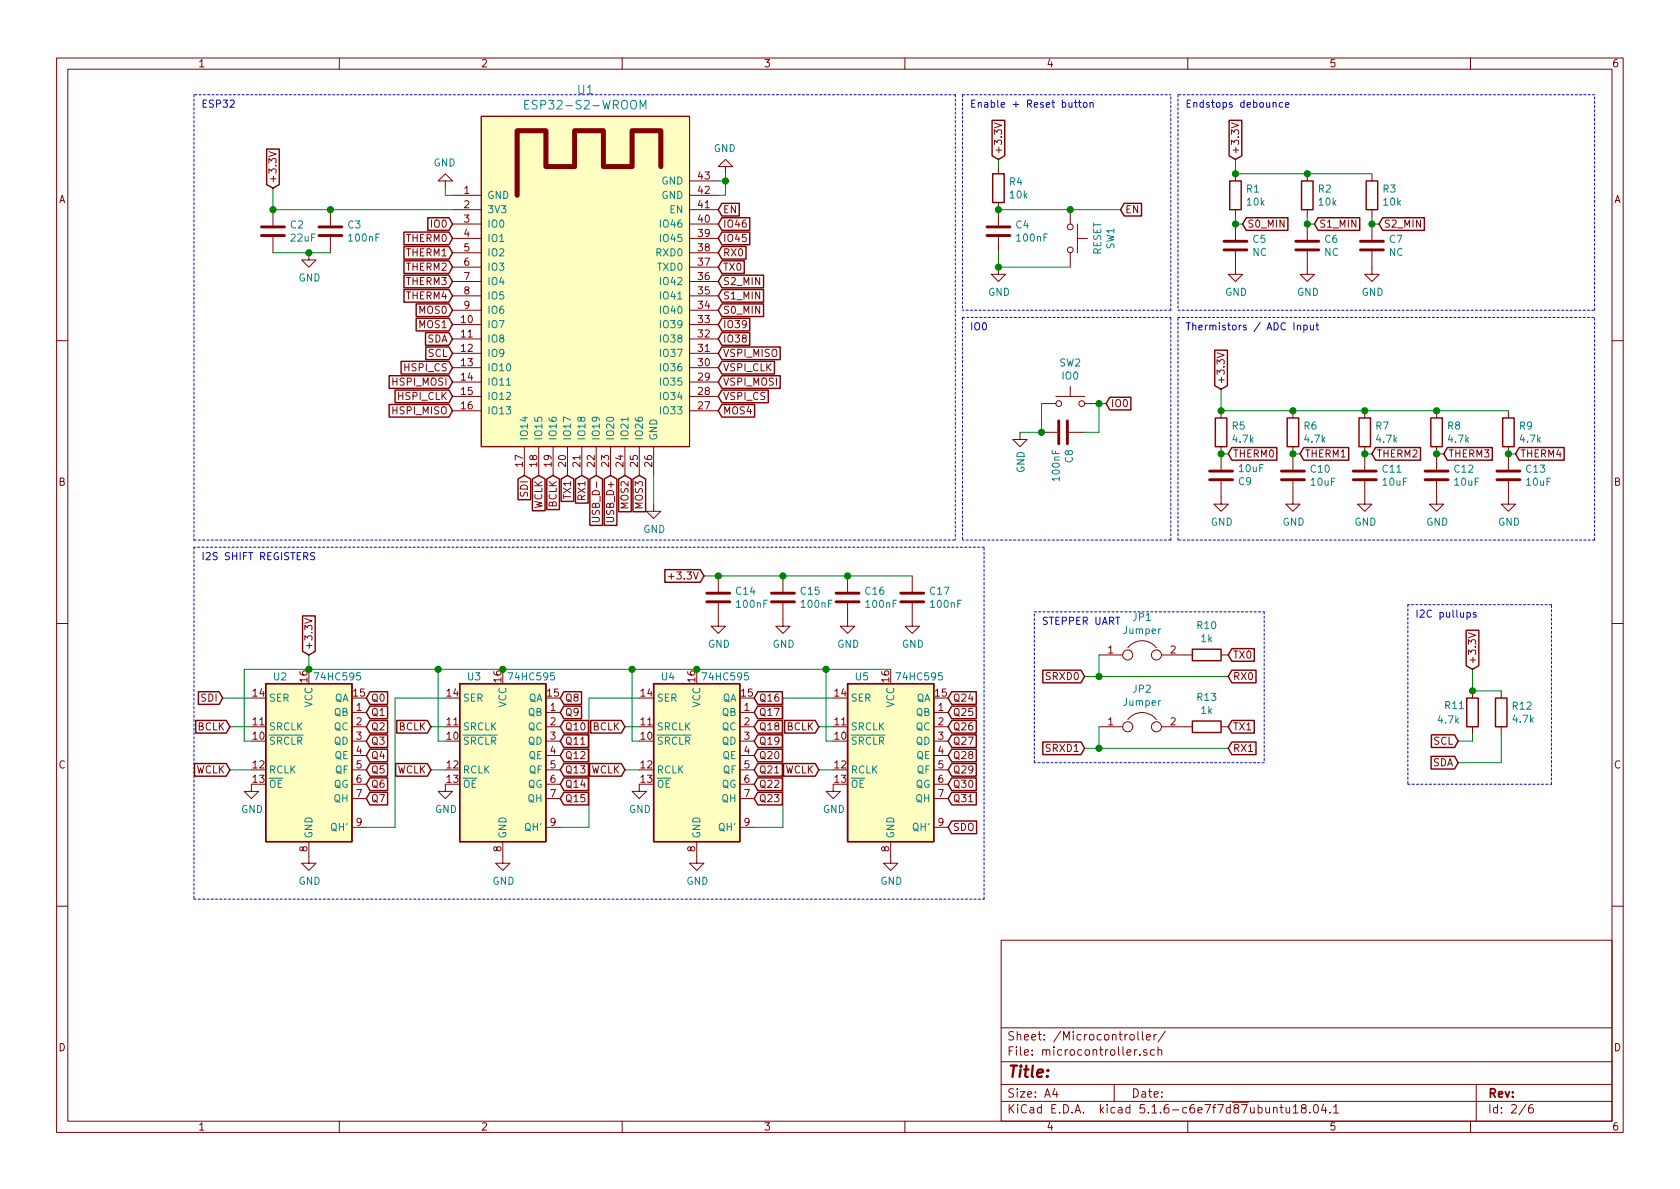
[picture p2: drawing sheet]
EESchema Schematic File Version 4
EELAYER 30 0
EELAYER END
$Descr A4 11693 8268
encoding utf-8
Sheet 2 6
Title ""
Date ""
Rev ""
Comp ""
Comment1 ""
Comment2 ""
Comment3 ""
Comment4 ""
$EndDescr
Wire Notes Line
	1350 3750 6650 3750
Wire Notes Line
	6650 650  1350 650 
Text Notes 1400 750  0    50   ~ 0
ESP32
Connection ~ 5450 4000
Wire Wire Line
	5450 4000 5000 4000
Connection ~ 5900 4000
Wire Wire Line
	5900 4000 5450 4000
Wire Wire Line
	6350 4000 5900 4000
Connection ~ 4850 4650
Wire Wire Line
	6200 4650 5750 4650
Connection ~ 3500 4650
Wire Wire Line
	4850 4650 4400 4650
Wire Wire Line
	2150 4650 3050 4650
$Comp
L power:GND #PWR?
U 1 1
P 6350 4300
AR Path="/5D7987DC" Ref="#PWR?"  Part="1" 
AR Path="/5D5CA848/5D7987DC" Ref="#PWR019"  Part="1" 
F 0 "#PWR019" H 6350 4050 50  0001 C CNN
F 1 "GND" H 6355 4127 50  0000 C CNN
F 2 "" H 6350 4300 50  0001 C CNN
F 3 "" H 6350 4300 50  0001 C CNN
	1    6350 4300
	1    0    0    -1  
$EndComp
$Comp
L Device:C C?
U 1 1
P 6350 4150
AR Path="/5D7987E2" Ref="C?"  Part="1" 
AR Path="/5D5CA848/5D7987E2" Ref="C17"  Part="1" 
F 0 "C17" H 6465 4196 50  0000 L CNN
F 1 "100nF" H 6465 4105 50  0000 L CNN
F 2 "Capacitor_SMD:C_0603_1608Metric" H 6388 4000 50  0001 C CNN
F 3 "~" H 6350 4150 50  0001 C CNN
	1    6350 4150
	1    0    0    -1  
$EndComp
$Comp
L power:GND #PWR?
U 1 1
P 5900 4300
AR Path="/5D7987E8" Ref="#PWR?"  Part="1" 
AR Path="/5D5CA848/5D7987E8" Ref="#PWR018"  Part="1" 
F 0 "#PWR018" H 5900 4050 50  0001 C CNN
F 1 "GND" H 5905 4127 50  0000 C CNN
F 2 "" H 5900 4300 50  0001 C CNN
F 3 "" H 5900 4300 50  0001 C CNN
	1    5900 4300
	1    0    0    -1  
$EndComp
$Comp
L Device:C C?
U 1 1
P 5900 4150
AR Path="/5D7987EE" Ref="C?"  Part="1" 
AR Path="/5D5CA848/5D7987EE" Ref="C16"  Part="1" 
F 0 "C16" H 6015 4196 50  0000 L CNN
F 1 "100nF" H 6015 4105 50  0000 L CNN
F 2 "Capacitor_SMD:C_0603_1608Metric" H 5938 4000 50  0001 C CNN
F 3 "~" H 5900 4150 50  0001 C CNN
	1    5900 4150
	1    0    0    -1  
$EndComp
$Comp
L power:GND #PWR?
U 1 1
P 5000 4300
AR Path="/5D7987F4" Ref="#PWR?"  Part="1" 
AR Path="/5D5CA848/5D7987F4" Ref="#PWR016"  Part="1" 
F 0 "#PWR016" H 5000 4050 50  0001 C CNN
F 1 "GND" H 5005 4127 50  0000 C CNN
F 2 "" H 5000 4300 50  0001 C CNN
F 3 "" H 5000 4300 50  0001 C CNN
	1    5000 4300
	1    0    0    -1  
$EndComp
$Comp
L Device:C C?
U 1 1
P 5000 4150
AR Path="/5D7987FA" Ref="C?"  Part="1" 
AR Path="/5D5CA848/5D7987FA" Ref="C14"  Part="1" 
F 0 "C14" H 5115 4196 50  0000 L CNN
F 1 "100nF" H 5115 4105 50  0000 L CNN
F 2 "Capacitor_SMD:C_0603_1608Metric" H 5038 4000 50  0001 C CNN
F 3 "~" H 5000 4150 50  0001 C CNN
	1    5000 4150
	1    0    0    -1  
$EndComp
Wire Wire Line
	4100 5750 3900 5750
Wire Wire Line
	4100 4850 4100 5750
Wire Wire Line
	5450 5750 5250 5750
Wire Wire Line
	5450 4850 5450 5750
$Comp
L power:GND #PWR?
U 1 1
P 5800 5450
AR Path="/5D798822" Ref="#PWR?"  Part="1" 
AR Path="/5D5CA848/5D798822" Ref="#PWR023"  Part="1" 
F 0 "#PWR023" H 5800 5200 50  0001 C CNN
F 1 "GND" H 5805 5277 50  0000 C CNN
F 2 "" H 5800 5450 50  0001 C CNN
F 3 "" H 5800 5450 50  0001 C CNN
	1    5800 5450
	1    0    0    -1  
$EndComp
$Comp
L power:GND #PWR?
U 1 1
P 6200 5950
AR Path="/5D798828" Ref="#PWR?"  Part="1" 
AR Path="/5D5CA848/5D798828" Ref="#PWR027"  Part="1" 
F 0 "#PWR027" H 6200 5700 50  0001 C CNN
F 1 "GND" H 6205 5777 50  0000 C CNN
F 2 "" H 6200 5950 50  0001 C CNN
F 3 "" H 6200 5950 50  0001 C CNN
	1    6200 5950
	1    0    0    -1  
$EndComp
$Comp
L 74xx:74HC595 U?
U 1 1
P 6200 5250
AR Path="/5D79882E" Ref="U?"  Part="1" 
AR Path="/5D5CA848/5D79882E" Ref="U5"  Part="1" 
F 0 "U5" H 6000 5800 50  0000 C CNN
F 1 "74HC595" H 6400 5800 50  0000 C CNN
F 2 "Package_SO:TSSOP-16_4.4x5mm_P0.65mm" H 6200 5250 50  0001 C CNN
F 3 "http://www.ti.com/lit/ds/symlink/sn74hc595.pdf" H 6200 5250 50  0001 C CNN
	1    6200 5250
	1    0    0    -1  
$EndComp
$Comp
L power:GND #PWR?
U 1 1
P 4450 5450
AR Path="/5D79884E" Ref="#PWR?"  Part="1" 
AR Path="/5D5CA848/5D79884E" Ref="#PWR022"  Part="1" 
F 0 "#PWR022" H 4450 5200 50  0001 C CNN
F 1 "GND" H 4455 5277 50  0000 C CNN
F 2 "" H 4450 5450 50  0001 C CNN
F 3 "" H 4450 5450 50  0001 C CNN
	1    4450 5450
	1    0    0    -1  
$EndComp
$Comp
L power:GND #PWR?
U 1 1
P 4850 5950
AR Path="/5D798854" Ref="#PWR?"  Part="1" 
AR Path="/5D5CA848/5D798854" Ref="#PWR026"  Part="1" 
F 0 "#PWR026" H 4850 5700 50  0001 C CNN
F 1 "GND" H 4855 5777 50  0000 C CNN
F 2 "" H 4850 5950 50  0001 C CNN
F 3 "" H 4850 5950 50  0001 C CNN
	1    4850 5950
	1    0    0    -1  
$EndComp
$Comp
L 74xx:74HC595 U?
U 1 1
P 4850 5250
AR Path="/5D79885A" Ref="U?"  Part="1" 
AR Path="/5D5CA848/5D79885A" Ref="U4"  Part="1" 
F 0 "U4" H 4650 5800 50  0000 C CNN
F 1 "74HC595" H 5050 5800 50  0000 C CNN
F 2 "Package_SO:TSSOP-16_4.4x5mm_P0.65mm" H 4850 5250 50  0001 C CNN
F 3 "http://www.ti.com/lit/ds/symlink/sn74hc595.pdf" H 4850 5250 50  0001 C CNN
	1    4850 5250
	1    0    0    -1  
$EndComp
Wire Wire Line
	2750 5750 2550 5750
Wire Wire Line
	2750 4850 2750 5750
$Comp
L power:GND #PWR?
U 1 1
P 3100 5450
AR Path="/5D79887D" Ref="#PWR?"  Part="1" 
AR Path="/5D5CA848/5D79887D" Ref="#PWR021"  Part="1" 
F 0 "#PWR021" H 3100 5200 50  0001 C CNN
F 1 "GND" H 3105 5277 50  0000 C CNN
F 2 "" H 3100 5450 50  0001 C CNN
F 3 "" H 3100 5450 50  0001 C CNN
	1    3100 5450
	1    0    0    -1  
$EndComp
$Comp
L power:GND #PWR?
U 1 1
P 3500 5950
AR Path="/5D798883" Ref="#PWR?"  Part="1" 
AR Path="/5D5CA848/5D798883" Ref="#PWR025"  Part="1" 
F 0 "#PWR025" H 3500 5700 50  0001 C CNN
F 1 "GND" H 3505 5777 50  0000 C CNN
F 2 "" H 3500 5950 50  0001 C CNN
F 3 "" H 3500 5950 50  0001 C CNN
	1    3500 5950
	1    0    0    -1  
$EndComp
$Comp
L 74xx:74HC595 U?
U 1 1
P 3500 5250
AR Path="/5D798889" Ref="U?"  Part="1" 
AR Path="/5D5CA848/5D798889" Ref="U3"  Part="1" 
F 0 "U3" H 3300 5800 50  0000 C CNN
F 1 "74HC595" H 3700 5800 50  0000 C CNN
F 2 "Package_SO:TSSOP-16_4.4x5mm_P0.65mm" H 3500 5250 50  0001 C CNN
F 3 "http://www.ti.com/lit/ds/symlink/sn74hc595.pdf" H 3500 5250 50  0001 C CNN
	1    3500 5250
	1    0    0    -1  
$EndComp
$Comp
L power:GND #PWR?
U 1 1
P 1750 5450
AR Path="/5D7988A9" Ref="#PWR?"  Part="1" 
AR Path="/5D5CA848/5D7988A9" Ref="#PWR020"  Part="1" 
F 0 "#PWR020" H 1750 5200 50  0001 C CNN
F 1 "GND" H 1755 5277 50  0000 C CNN
F 2 "" H 1750 5450 50  0001 C CNN
F 3 "" H 1750 5450 50  0001 C CNN
	1    1750 5450
	1    0    0    -1  
$EndComp
$Comp
L power:GND #PWR?
U 1 1
P 5450 4300
AR Path="/5D7988AF" Ref="#PWR?"  Part="1" 
AR Path="/5D5CA848/5D7988AF" Ref="#PWR017"  Part="1" 
F 0 "#PWR017" H 5450 4050 50  0001 C CNN
F 1 "GND" H 5455 4127 50  0000 C CNN
F 2 "" H 5450 4300 50  0001 C CNN
F 3 "" H 5450 4300 50  0001 C CNN
	1    5450 4300
	1    0    0    -1  
$EndComp
$Comp
L power:GND #PWR?
U 1 1
P 2150 5950
AR Path="/5D7988BB" Ref="#PWR?"  Part="1" 
AR Path="/5D5CA848/5D7988BB" Ref="#PWR024"  Part="1" 
F 0 "#PWR024" H 2150 5700 50  0001 C CNN
F 1 "GND" H 2155 5777 50  0000 C CNN
F 2 "" H 2150 5950 50  0001 C CNN
F 3 "" H 2150 5950 50  0001 C CNN
	1    2150 5950
	1    0    0    -1  
$EndComp
$Comp
L Device:C C?
U 1 1
P 5450 4150
AR Path="/5D7988C1" Ref="C?"  Part="1" 
AR Path="/5D5CA848/5D7988C1" Ref="C15"  Part="1" 
F 0 "C15" H 5565 4196 50  0000 L CNN
F 1 "100nF" H 5565 4105 50  0000 L CNN
F 2 "Capacitor_SMD:C_0603_1608Metric" H 5488 4000 50  0001 C CNN
F 3 "~" H 5450 4150 50  0001 C CNN
	1    5450 4150
	1    0    0    -1  
$EndComp
$Comp
L 74xx:74HC595 U?
U 1 1
P 2150 5250
AR Path="/5D7988C7" Ref="U?"  Part="1" 
AR Path="/5D5CA848/5D7988C7" Ref="U2"  Part="1" 
F 0 "U2" H 1950 5800 50  0000 C CNN
F 1 "74HC595" H 2350 5800 50  0000 C CNN
F 2 "Package_SO:TSSOP-16_4.4x5mm_P0.65mm" H 2150 5250 50  0001 C CNN
F 3 "http://www.ti.com/lit/ds/symlink/sn74hc595.pdf" H 2150 5250 50  0001 C CNN
	1    2150 5250
	1    0    0    -1  
$EndComp
Wire Notes Line
	1350 6250 6850 6250
Wire Notes Line
	1350 3800 1350 6250
Text Notes 1400 3900 0    50   ~ 0
I2S SHIFT REGISTERS
Wire Wire Line
	2750 4850 3100 4850
Wire Wire Line
	4100 4850 4450 4850
Wire Wire Line
	5450 4850 5800 4850
Text GLabel 4900 4000 0    50   Input ~ 0
+3.3V
Text GLabel 2150 4550 1    50   Input ~ 0
+3.3V
Wire Wire Line
	2150 4550 2150 4650
Connection ~ 2150 4650
Text GLabel 6600 5750 2    50   Input ~ 0
SDO
Wire Wire Line
	1750 5150 1700 5150
Wire Wire Line
	1700 5150 1700 4650
Wire Wire Line
	1700 4650 2150 4650
Wire Wire Line
	3100 5150 3050 5150
Wire Wire Line
	3050 5150 3050 4650
Connection ~ 3050 4650
Wire Wire Line
	3050 4650 3500 4650
Wire Wire Line
	4450 5150 4400 5150
Wire Wire Line
	4400 5150 4400 4650
Connection ~ 4400 4650
Wire Wire Line
	4400 4650 3500 4650
Wire Wire Line
	5800 5150 5750 5150
Wire Wire Line
	5750 5150 5750 4650
Connection ~ 5750 4650
Wire Wire Line
	5750 4650 4850 4650
Wire Wire Line
	4900 4000 5000 4000
Connection ~ 5000 4000
Wire Notes Line
	1350 650  1350 3750
Text GLabel 1550 4850 0    50   Input ~ 0
SDI
Text GLabel 1600 5050 0    50   Input ~ 0
BCLK
Text GLabel 1600 5350 0    50   Input ~ 0
WCLK
Text GLabel 3000 5050 0    50   Input ~ 0
BCLK
Wire Wire Line
	3000 5050 3100 5050
Wire Wire Line
	3000 5350 3100 5350
Text GLabel 3000 5350 0    50   Input ~ 0
WCLK
Text GLabel 4350 5050 0    50   Input ~ 0
BCLK
Wire Wire Line
	4350 5050 4450 5050
Text GLabel 4350 5350 0    50   Input ~ 0
WCLK
Wire Wire Line
	4350 5350 4450 5350
Text GLabel 5700 5050 0    50   Input ~ 0
BCLK
Wire Wire Line
	5700 5050 5800 5050
Text GLabel 5700 5350 0    50   Input ~ 0
WCLK
Wire Wire Line
	5700 5350 5800 5350
Text GLabel 2550 4850 2    50   Input ~ 0
Q0
Text GLabel 2550 4950 2    50   Input ~ 0
Q1
Text GLabel 2550 5050 2    50   Input ~ 0
Q2
Text GLabel 2550 5150 2    50   Input ~ 0
Q3
Text GLabel 2550 5250 2    50   Input ~ 0
Q4
Text GLabel 2550 5350 2    50   Input ~ 0
Q5
Text GLabel 2550 5450 2    50   Input ~ 0
Q6
Text GLabel 2550 5550 2    50   Input ~ 0
Q7
Text GLabel 3900 4850 2    50   Input ~ 0
Q8
Text GLabel 3900 4950 2    50   Input ~ 0
Q9
Text GLabel 3900 5050 2    50   Input ~ 0
Q10
Text GLabel 3900 5150 2    50   Input ~ 0
Q11
Text GLabel 3900 5250 2    50   Input ~ 0
Q12
Text GLabel 3900 5350 2    50   Input ~ 0
Q13
Text GLabel 3900 5450 2    50   Input ~ 0
Q14
Text GLabel 3900 5550 2    50   Input ~ 0
Q15
Text GLabel 5250 4850 2    50   Input ~ 0
Q16
Text GLabel 5250 4950 2    50   Input ~ 0
Q17
Text GLabel 5250 5050 2    50   Input ~ 0
Q18
Text GLabel 5250 5150 2    50   Input ~ 0
Q19
Text GLabel 5250 5250 2    50   Input ~ 0
Q20
Text GLabel 5250 5350 2    50   Input ~ 0
Q21
Text GLabel 5250 5450 2    50   Input ~ 0
Q22
Text GLabel 5250 5550 2    50   Input ~ 0
Q23
Text GLabel 6600 4850 2    50   Input ~ 0
Q24
Text GLabel 6600 4950 2    50   Input ~ 0
Q25
Text GLabel 6600 5050 2    50   Input ~ 0
Q26
Text GLabel 6600 5150 2    50   Input ~ 0
Q27
Text GLabel 6600 5250 2    50   Input ~ 0
Q28
Text GLabel 6600 5350 2    50   Input ~ 0
Q29
Text GLabel 6600 5450 2    50   Input ~ 0
Q30
Text GLabel 6600 5550 2    50   Input ~ 0
Q31
Wire Wire Line
	1550 4850 1750 4850
Wire Notes Line
	10800 4200 9800 4200
Wire Notes Line
	10800 5450 10800 4200
Wire Notes Line
	9800 5450 10800 5450
Wire Notes Line
	9800 4200 9800 5450
Connection ~ 10250 4800
Wire Wire Line
	10250 4650 10250 4800
Wire Wire Line
	10450 5100 10450 5300
Wire Wire Line
	10150 5300 10450 5300
Text GLabel 10250 4650 1    50   Input ~ 0
+3.3V
Text GLabel 10150 5300 0    50   Input ~ 0
SDA
Wire Wire Line
	10150 5150 10250 5150
Text GLabel 10150 5150 0    50   Input ~ 0
SCL
Text GLabel 7800 1450 2    50   Input ~ 0
EN
Connection ~ 8500 3150
Wire Wire Line
	8550 3150 8500 3150
Connection ~ 9500 3150
Wire Wire Line
	9550 3150 9500 3150
Connection ~ 9000 3150
Wire Wire Line
	9050 3150 9000 3150
Text GLabel 9550 3150 2    50   Input ~ 0
THERM2
Text GLabel 9050 3150 2    50   Input ~ 0
THERM1
Text GLabel 8550 3150 2    50   Input ~ 0
THERM0
Wire Notes Line
	11100 650  8200 650 
Wire Notes Line
	11100 2150 11100 650 
Wire Notes Line
	8200 2150 11100 2150
Wire Notes Line
	8200 650  8200 2150
Text Notes 8250 750  0    50   ~ 0
Endstops debounce
$Comp
L Device:R R?
U 1 1
P 9550 1350
AR Path="/5D62D8A2" Ref="R?"  Part="1" 
AR Path="/5D5CA848/5D62D8A2" Ref="R3"  Part="1" 
F 0 "R3" H 9620 1396 50  0000 L CNN
F 1 "10k" H 9620 1305 50  0000 L CNN
F 2 "Resistor_SMD:R_0603_1608Metric" V 9480 1350 50  0001 C CNN
F 3 "~" H 9550 1350 50  0001 C CNN
	1    9550 1350
	1    0    0    -1  
$EndComp
Wire Wire Line
	9550 1200 9100 1200
Wire Wire Line
	9550 1500 9550 1550
Wire Notes Line
	6700 650  6700 2150
Wire Notes Line
	8150 2150 6700 2150
Wire Notes Line
	6700 650  8150 650 
Wire Notes Line
	11100 3750 8200 3750
Wire Notes Line
	8200 2200 11100 2200
Connection ~ 9550 1550
Wire Wire Line
	9600 1550 9550 1550
Text GLabel 9600 1550 2    50   Input ~ 0
S2_MIN
Text GLabel 9150 1550 2    50   Input ~ 0
S1_MIN
Connection ~ 8600 1550
Wire Wire Line
	8650 1550 8600 1550
Text GLabel 8650 1550 2    50   Input ~ 0
S0_MIN
Wire Notes Line
	11100 3750 11100 2200
Wire Notes Line
	8200 3750 8200 2200
Connection ~ 9000 2850
Wire Wire Line
	9000 2850 9500 2850
Connection ~ 8500 2850
Wire Wire Line
	9000 2850 8500 2850
Wire Wire Line
	8500 2700 8500 2850
Text GLabel 8500 2700 1    50   Input ~ 0
+3.3V
Connection ~ 9100 1200
Connection ~ 8600 1200
Wire Wire Line
	9100 1200 8600 1200
Wire Wire Line
	8600 1100 8600 1200
Text GLabel 8600 1100 1    50   Input ~ 0
+3.3V
Wire Wire Line
	6950 1150 6950 1100
Text GLabel 6950 1100 1    50   Input ~ 0
+3.3V
Wire Notes Line
	6850 3800 1350 3800
Wire Notes Line
	6850 6250 6850 3800
Text Notes 6750 750  0    50   ~ 0
Enable + Reset button
Wire Notes Line
	8150 2150 8150 650 
$Comp
L Switch:SW_Push SW?
U 1 1
P 7450 1650
AR Path="/5D62D8D4" Ref="SW?"  Part="1" 
AR Path="/5D5CA848/5D62D8D4" Ref="SW1"  Part="1" 
F 0 "SW1" H 7450 1935 50  0000 C CNN
F 1 "RESET" H 7450 1844 50  0000 C CNN
F 2 "Button_Switch_SMD:SW_Push_1P1T_NO_6x6mm_H9.5mm" H 7450 1850 50  0001 C CNN
F 3 "~" H 7450 1850 50  0001 C CNN
	1    7450 1650
	0    1    1    0   
$EndComp
$Comp
L esp32controller-rescue:GND-power #PWR?
U 1 1
P 9550 1850
AR Path="/5D62D8B8" Ref="#PWR?"  Part="1" 
AR Path="/5D5CA848/5D62D8B8" Ref="#PWR08"  Part="1" 
F 0 "#PWR08" H 9550 1600 50  0001 C CNN
F 1 "GND" H 9555 1677 50  0000 C CNN
F 2 "" H 9550 1850 50  0001 C CNN
F 3 "" H 9550 1850 50  0001 C CNN
	1    9550 1850
	1    0    0    -1  
$EndComp
$Comp
L Device:C C?
U 1 1
P 9550 1700
AR Path="/5D62D8B1" Ref="C?"  Part="1" 
AR Path="/5D5CA848/5D62D8B1" Ref="C7"  Part="1" 
F 0 "C7" H 9665 1746 50  0000 L CNN
F 1 "NC" H 9665 1655 50  0000 L CNN
F 2 "Capacitor_SMD:C_0603_1608Metric" H 9588 1550 50  0001 C CNN
F 3 "~" H 9550 1700 50  0001 C CNN
	1    9550 1700
	1    0    0    -1  
$EndComp
$Comp
L esp32controller-rescue:GND-power #PWR?
U 1 1
P 9100 1850
AR Path="/5D62D89C" Ref="#PWR?"  Part="1" 
AR Path="/5D5CA848/5D62D89C" Ref="#PWR07"  Part="1" 
F 0 "#PWR07" H 9100 1600 50  0001 C CNN
F 1 "GND" H 9105 1677 50  0000 C CNN
F 2 "" H 9100 1850 50  0001 C CNN
F 3 "" H 9100 1850 50  0001 C CNN
	1    9100 1850
	1    0    0    -1  
$EndComp
$Comp
L Device:C C?
U 1 1
P 9100 1700
AR Path="/5D62D895" Ref="C?"  Part="1" 
AR Path="/5D5CA848/5D62D895" Ref="C6"  Part="1" 
F 0 "C6" H 9215 1746 50  0000 L CNN
F 1 "NC" H 9215 1655 50  0000 L CNN
F 2 "Capacitor_SMD:C_0603_1608Metric" H 9138 1550 50  0001 C CNN
F 3 "~" H 9100 1700 50  0001 C CNN
	1    9100 1700
	1    0    0    -1  
$EndComp
$Comp
L Device:R R?
U 1 1
P 9100 1350
AR Path="/5D62D886" Ref="R?"  Part="1" 
AR Path="/5D5CA848/5D62D886" Ref="R2"  Part="1" 
F 0 "R2" H 9170 1396 50  0000 L CNN
F 1 "10k" H 9170 1305 50  0000 L CNN
F 2 "Resistor_SMD:R_0603_1608Metric" V 9030 1350 50  0001 C CNN
F 3 "~" H 9100 1350 50  0001 C CNN
	1    9100 1350
	1    0    0    -1  
$EndComp
$Comp
L Device:C C?
U 1 1
P 9500 3300
AR Path="/5D62D871" Ref="C?"  Part="1" 
AR Path="/5D5CA848/5D62D871" Ref="C11"  Part="1" 
F 0 "C11" H 9615 3346 50  0000 L CNN
F 1 "10uF" H 9615 3255 50  0000 L CNN
F 2 "Capacitor_SMD:C_0805_2012Metric" H 9538 3150 50  0001 C CNN
F 3 "~" H 9500 3300 50  0001 C CNN
	1    9500 3300
	1    0    0    -1  
$EndComp
$Comp
L power:GND #PWR?
U 1 1
P 9500 3450
AR Path="/5D62D86A" Ref="#PWR?"  Part="1" 
AR Path="/5D5CA848/5D62D86A" Ref="#PWR012"  Part="1" 
F 0 "#PWR012" H 9500 3200 50  0001 C CNN
F 1 "GND" H 9505 3277 50  0000 C CNN
F 2 "" H 9500 3450 50  0001 C CNN
F 3 "" H 9500 3450 50  0001 C CNN
	1    9500 3450
	1    0    0    -1  
$EndComp
$Comp
L Device:R R?
U 1 1
P 9500 3000
AR Path="/5D62D85E" Ref="R?"  Part="1" 
AR Path="/5D5CA848/5D62D85E" Ref="R7"  Part="1" 
F 0 "R7" H 9570 3046 50  0000 L CNN
F 1 "4.7k" H 9570 2955 50  0000 L CNN
F 2 "Resistor_SMD:R_0603_1608Metric" V 9430 3000 50  0001 C CNN
F 3 "~" H 9500 3000 50  0001 C CNN
	1    9500 3000
	1    0    0    -1  
$EndComp
$Comp
L Device:C C?
U 1 1
P 9000 3300
AR Path="/5D62D84C" Ref="C?"  Part="1" 
AR Path="/5D5CA848/5D62D84C" Ref="C10"  Part="1" 
F 0 "C10" H 9115 3346 50  0000 L CNN
F 1 "10uF" H 9115 3255 50  0000 L CNN
F 2 "Capacitor_SMD:C_0805_2012Metric" H 9038 3150 50  0001 C CNN
F 3 "~" H 9000 3300 50  0001 C CNN
	1    9000 3300
	1    0    0    -1  
$EndComp
$Comp
L esp32controller-rescue:GND-power #PWR?
U 1 1
P 8600 1850
AR Path="/5D62D83C" Ref="#PWR?"  Part="1" 
AR Path="/5D5CA848/5D62D83C" Ref="#PWR06"  Part="1" 
F 0 "#PWR06" H 8600 1600 50  0001 C CNN
F 1 "GND" H 8605 1677 50  0000 C CNN
F 2 "" H 8600 1850 50  0001 C CNN
F 3 "" H 8600 1850 50  0001 C CNN
	1    8600 1850
	1    0    0    -1  
$EndComp
$Comp
L Device:C C?
U 1 1
P 8600 1700
AR Path="/5D62D835" Ref="C?"  Part="1" 
AR Path="/5D5CA848/5D62D835" Ref="C5"  Part="1" 
F 0 "C5" H 8715 1746 50  0000 L CNN
F 1 "NC" H 8715 1655 50  0000 L CNN
F 2 "Capacitor_SMD:C_0603_1608Metric" H 8638 1550 50  0001 C CNN
F 3 "~" H 8600 1700 50  0001 C CNN
	1    8600 1700
	1    0    0    -1  
$EndComp
$Comp
L power:GND #PWR?
U 1 1
P 9000 3450
AR Path="/5D62D7C3" Ref="#PWR?"  Part="1" 
AR Path="/5D5CA848/5D62D7C3" Ref="#PWR011"  Part="1" 
F 0 "#PWR011" H 9000 3200 50  0001 C CNN
F 1 "GND" H 9005 3277 50  0000 C CNN
F 2 "" H 9000 3450 50  0001 C CNN
F 3 "" H 9000 3450 50  0001 C CNN
	1    9000 3450
	1    0    0    -1  
$EndComp
$Comp
L Device:R R?
U 1 1
P 9000 3000
AR Path="/5D62D7B7" Ref="R?"  Part="1" 
AR Path="/5D5CA848/5D62D7B7" Ref="R6"  Part="1" 
F 0 "R6" H 9070 3046 50  0000 L CNN
F 1 "4.7k" H 9070 2955 50  0000 L CNN
F 2 "Resistor_SMD:R_0603_1608Metric" V 8930 3000 50  0001 C CNN
F 3 "~" H 9000 3000 50  0001 C CNN
	1    9000 3000
	1    0    0    -1  
$EndComp
$Comp
L power:GND #PWR?
U 1 1
P 8500 3450
AR Path="/5D62D7B0" Ref="#PWR?"  Part="1" 
AR Path="/5D5CA848/5D62D7B0" Ref="#PWR010"  Part="1" 
F 0 "#PWR010" H 8500 3200 50  0001 C CNN
F 1 "GND" H 8505 3277 50  0000 C CNN
F 2 "" H 8500 3450 50  0001 C CNN
F 3 "" H 8500 3450 50  0001 C CNN
	1    8500 3450
	1    0    0    -1  
$EndComp
$Comp
L Device:C C?
U 1 1
P 8500 3300
AR Path="/5D62D7A4" Ref="C?"  Part="1" 
AR Path="/5D5CA848/5D62D7A4" Ref="C9"  Part="1" 
F 0 "C9" H 8615 3346 50  0000 L CNN
F 1 "10uF" H 8615 3255 50  0000 L CNN
F 2 "Capacitor_SMD:C_0805_2012Metric" H 8538 3150 50  0001 C CNN
F 3 "~" H 8500 3300 50  0001 C CNN
	1    8500 3300
	1    0    0    1   
$EndComp
$Comp
L Device:R R?
U 1 1
P 8500 3000
AR Path="/5D62D79E" Ref="R?"  Part="1" 
AR Path="/5D5CA848/5D62D79E" Ref="R5"  Part="1" 
F 0 "R5" H 8570 3046 50  0000 L CNN
F 1 "4.7k" H 8570 2955 50  0000 L CNN
F 2 "Resistor_SMD:R_0603_1608Metric" V 8430 3000 50  0001 C CNN
F 3 "~" H 8500 3000 50  0001 C CNN
	1    8500 3000
	1    0    0    -1  
$EndComp
Text Notes 8250 2300 0    50   ~ 0
Thermistors / ADC Input
Text Notes 9850 4300 0    50   ~ 0
I2C pullups
Wire Wire Line
	10250 4800 10450 4800
$Comp
L Device:R R?
U 1 1
P 10450 4950
AR Path="/5D62D78A" Ref="R?"  Part="1" 
AR Path="/5D5CA848/5D62D78A" Ref="R12"  Part="1" 
F 0 "R12" H 10520 4996 50  0000 L CNN
F 1 "4.7k" H 10520 4905 50  0000 L CNN
F 2 "Resistor_SMD:R_0603_1608Metric" V 10380 4950 50  0001 C CNN
F 3 "~" H 10450 4950 50  0001 C CNN
	1    10450 4950
	1    0    0    -1  
$EndComp
$Comp
L Device:R R?
U 1 1
P 10250 4950
AR Path="/5D62D784" Ref="R?"  Part="1" 
AR Path="/5D5CA848/5D62D784" Ref="R11"  Part="1" 
F 0 "R11" H 10050 5000 50  0000 L CNN
F 1 "4.7k" H 10000 4900 50  0000 L CNN
F 2 "Resistor_SMD:R_0603_1608Metric" V 10180 4950 50  0001 C CNN
F 3 "~" H 10250 4950 50  0001 C CNN
	1    10250 4950
	1    0    0    -1  
$EndComp
Wire Wire Line
	10250 5150 10250 5100
Wire Wire Line
	8600 1500 8600 1550
$Comp
L Device:R R?
U 1 1
P 8600 1350
AR Path="/5D62D76F" Ref="R?"  Part="1" 
AR Path="/5D5CA848/5D62D76F" Ref="R1"  Part="1" 
F 0 "R1" H 8670 1396 50  0000 L CNN
F 1 "10k" H 8670 1305 50  0000 L CNN
F 2 "Resistor_SMD:R_0603_1608Metric" V 8530 1350 50  0001 C CNN
F 3 "~" H 8600 1350 50  0001 C CNN
	1    8600 1350
	1    0    0    -1  
$EndComp
$Comp
L esp32controller-rescue:GND-power #PWR?
U 1 1
P 6950 1850
AR Path="/5D62D749" Ref="#PWR?"  Part="1" 
AR Path="/5D5CA848/5D62D749" Ref="#PWR05"  Part="1" 
F 0 "#PWR05" H 6950 1600 50  0001 C CNN
F 1 "GND" H 6955 1677 50  0000 C CNN
F 2 "" H 6950 1850 50  0001 C CNN
F 3 "" H 6950 1850 50  0001 C CNN
	1    6950 1850
	1    0    0    -1  
$EndComp
$Comp
L Device:C C?
U 1 1
P 6950 1600
AR Path="/5D62D743" Ref="C?"  Part="1" 
AR Path="/5D5CA848/5D62D743" Ref="C4"  Part="1" 
F 0 "C4" H 7065 1646 50  0000 L CNN
F 1 "100nF" H 7065 1555 50  0000 L CNN
F 2 "Capacitor_SMD:C_0603_1608Metric" H 6988 1450 50  0001 C CNN
F 3 "~" H 6950 1600 50  0001 C CNN
	1    6950 1600
	1    0    0    -1  
$EndComp
$Comp
L Device:R R?
U 1 1
P 6950 1300
AR Path="/5D62D73D" Ref="R?"  Part="1" 
AR Path="/5D5CA848/5D62D73D" Ref="R4"  Part="1" 
F 0 "R4" H 7020 1346 50  0000 L CNN
F 1 "10k" H 7020 1255 50  0000 L CNN
F 2 "Resistor_SMD:R_0603_1608Metric" V 6880 1300 50  0001 C CNN
F 3 "~" H 6950 1300 50  0001 C CNN
	1    6950 1300
	1    0    0    -1  
$EndComp
$Comp
L ESP32Controller:ESP32-S2-WROOM U1
U 1 1
P 4100 2000
AR Path="/60AE64C5" Ref="U1"  Part="1" 
AR Path="/5D5CA848/60AE64C5" Ref="U1"  Part="1" 
F 0 "U1" H 4075 3387 60  0000 C CNN
F 1 "ESP32-S2-WROOM" H 4075 3281 60  0000 C CNN
F 2 "ESP32Controller:esp32-s2-wrooom" H 4450 3350 60  0001 C CNN
F 3 "" H 3650 2450 60  0001 C CNN
	1    4100 2000
	1    0    0    -1  
$EndComp
Text GLabel 3150 1650 0    50   Input ~ 0
THERM0
Text GLabel 3150 1750 0    50   Input ~ 0
THERM1
Text GLabel 3150 1850 0    50   Input ~ 0
THERM2
Text GLabel 3150 1950 0    50   Input ~ 0
THERM3
Text GLabel 3150 2050 0    50   Input ~ 0
THERM4
Text GLabel 3150 2150 0    50   Input ~ 0
MOS0
Text GLabel 3150 2250 0    50   Input ~ 0
MOS1
Text GLabel 3650 3300 3    50   Input ~ 0
SDI
Text GLabel 3750 3300 3    50   Input ~ 0
WCLK
Text GLabel 3850 3300 3    50   Input ~ 0
BCLK
Text GLabel 3150 2350 0    50   Input ~ 0
SDA
Text GLabel 3150 2450 0    50   Input ~ 0
SCL
Text GLabel 3150 2550 0    50   Input ~ 0
HSPI_CS
Text GLabel 3150 2650 0    50   Input ~ 0
HSPI_MOSI
Text GLabel 3150 2750 0    50   Input ~ 0
HSPI_CLK
Text GLabel 3150 2850 0    50   Input ~ 0
HSPI_MISO
Text GLabel 5000 2850 2    50   Input ~ 0
MOS4
Text GLabel 4250 3300 3    50   Input ~ 0
USB_D+
Text GLabel 4150 3300 3    50   Input ~ 0
USB_D-
Text GLabel 5000 2750 2    50   Input ~ 0
VSPI_CS
Text GLabel 5000 2650 2    50   Input ~ 0
VSPI_MOSI
Text GLabel 5000 2550 2    50   Input ~ 0
VSPI_CLK
Text GLabel 5000 2450 2    50   Input ~ 0
VSPI_MISO
Text GLabel 3950 3300 3    50   Input ~ 0
TX1
Text GLabel 4050 3300 3    50   Input ~ 0
RX1
Text GLabel 5000 1750 2    50   Input ~ 0
RX0
Text GLabel 5000 1850 2    50   Input ~ 0
TX0
Text GLabel 5000 2150 2    50   Input ~ 0
S0_MIN
Text GLabel 5000 2050 2    50   Input ~ 0
S1_MIN
Text GLabel 5000 1950 2    50   Input ~ 0
S2_MIN
Text GLabel 4350 3300 3    50   Input ~ 0
MOS2
Text GLabel 4450 3300 3    50   Input ~ 0
MOS3
$Comp
L esp32controller-rescue:C-Device C?
U 1 1
P 2300 1600
AR Path="/60AB0A5D" Ref="C?"  Part="1" 
AR Path="/5D5CA848/60AB0A5D" Ref="C3"  Part="1" 
F 0 "C3" H 2415 1646 50  0000 L CNN
F 1 "100nF" H 2415 1555 50  0000 L CNN
F 2 "Capacitor_SMD:C_0603_1608Metric" H 2338 1450 50  0001 C CNN
F 3 "~" H 2300 1600 50  0001 C CNN
	1    2300 1600
	1    0    0    -1  
$EndComp
$Comp
L esp32controller-rescue:C-Device C?
U 1 1
P 1900 1600
AR Path="/60AB0A67" Ref="C?"  Part="1" 
AR Path="/5D5CA848/60AB0A67" Ref="C2"  Part="1" 
F 0 "C2" H 2015 1646 50  0000 L CNN
F 1 "22uF" H 2015 1555 50  0000 L CNN
F 2 "Capacitor_SMD:C_0805_2012Metric" H 1938 1450 50  0001 C CNN
F 3 "~" H 1900 1600 50  0001 C CNN
	1    1900 1600
	1    0    0    -1  
$EndComp
$Comp
L esp32controller-rescue:GND-power #PWR?
U 1 1
P 2150 1750
AR Path="/60AB0A71" Ref="#PWR?"  Part="1" 
AR Path="/5D5CA848/60AB0A71" Ref="#PWR04"  Part="1" 
F 0 "#PWR04" H 2150 1500 50  0001 C CNN
F 1 "GND" H 2155 1577 50  0000 C CNN
F 2 "" H 2150 1750 50  0001 C CNN
F 3 "" H 2150 1750 50  0001 C CNN
	1    2150 1750
	1    0    0    -1  
$EndComp
Connection ~ 2150 1750
Wire Wire Line
	1900 1750 2150 1750
Wire Wire Line
	2150 1750 2300 1750
Text GLabel 1900 1300 1    50   Input ~ 0
+3.3V
Wire Wire Line
	2300 1450 1900 1450
Connection ~ 2300 1450
Wire Wire Line
	2300 1450 3150 1450
$Comp
L esp32controller-rescue:GND-power #PWR?
U 1 1
P 3100 1300
AR Path="/60ACF8FA" Ref="#PWR?"  Part="1" 
AR Path="/5D5CA848/60ACF8FA" Ref="#PWR02"  Part="1" 
F 0 "#PWR02" H 3100 1050 50  0001 C CNN
F 1 "GND" H 3105 1127 50  0000 C CNN
F 2 "" H 3100 1300 50  0001 C CNN
F 3 "" H 3100 1300 50  0001 C CNN
	1    3100 1300
	-1   0    0    1   
$EndComp
Wire Wire Line
	3150 1350 3100 1350
Wire Wire Line
	3100 1350 3100 1300
$Comp
L esp32controller-rescue:GND-power #PWR?
U 1 1
P 5050 1200
AR Path="/60AD7A2B" Ref="#PWR?"  Part="1" 
AR Path="/5D5CA848/60AD7A2B" Ref="#PWR01"  Part="1" 
F 0 "#PWR01" H 5050 950 50  0001 C CNN
F 1 "GND" H 5055 1027 50  0000 C CNN
F 2 "" H 5050 1200 50  0001 C CNN
F 3 "" H 5050 1200 50  0001 C CNN
	1    5050 1200
	-1   0    0    1   
$EndComp
Wire Wire Line
	5000 1350 5050 1350
Wire Wire Line
	5050 1350 5050 1250
Wire Wire Line
	5050 1250 5000 1250
Connection ~ 5050 1250
Wire Wire Line
	5050 1250 5050 1200
Wire Notes Line
	6650 650  6650 3750
Wire Wire Line
	1900 1450 1900 1300
Connection ~ 1900 1450
Wire Wire Line
	7650 3000 7550 3000
$Comp
L Device:C C?
U 1 1
P 7400 3000
AR Path="/60B6F661" Ref="C?"  Part="1" 
AR Path="/5D5CA848/60B6F661" Ref="C8"  Part="1" 
F 0 "C8" H 7515 3046 50  0000 L CNN
F 1 "100nF" H 7515 2955 50  0000 L CNN
F 2 "Capacitor_SMD:C_0603_1608Metric" H 7438 2850 50  0001 C CNN
F 3 "~" H 7400 3000 50  0001 C CNN
	1    7400 3000
	0    1    1    0   
$EndComp
Connection ~ 7250 3000
$Comp
L power:GND #PWR?
U 1 1
P 7100 3000
AR Path="/60B6F66C" Ref="#PWR?"  Part="1" 
AR Path="/5D5CA848/60B6F66C" Ref="#PWR09"  Part="1" 
F 0 "#PWR09" H 7100 2750 50  0001 C CNN
F 1 "GND" V 7105 2872 50  0000 R CNN
F 2 "" H 7100 3000 50  0001 C CNN
F 3 "" H 7100 3000 50  0001 C CNN
	1    7100 3000
	1    0    0    -1  
$EndComp
Wire Wire Line
	7250 3000 7100 3000
Connection ~ 7650 2800
Wire Wire Line
	7700 2800 7650 2800
Text GLabel 7700 2800 2    50   Input ~ 0
IO0
Wire Notes Line
	6700 2200 6700 3750
Wire Notes Line
	8150 3750 6700 3750
Wire Notes Line
	6700 2200 8150 2200
Text Notes 6750 2300 0    50   ~ 0
IO0
Wire Notes Line
	8150 3750 8150 2200
Wire Wire Line
	7650 2800 7650 3000
Wire Wire Line
	7250 2800 7250 3000
$Comp
L Switch:SW_Push SW?
U 1 1
P 7450 2800
AR Path="/60B6F686" Ref="SW?"  Part="1" 
AR Path="/5D5CA848/60B6F686" Ref="SW2"  Part="1" 
F 0 "SW2" H 7450 3085 50  0000 C CNN
F 1 "IO0" H 7450 2994 50  0000 C CNN
F 2 "Button_Switch_SMD:SW_Push_1P1T_NO_6x6mm_H9.5mm" H 7450 3000 50  0001 C CNN
F 3 "~" H 7450 3000 50  0001 C CNN
	1    7450 2800
	1    0    0    -1  
$EndComp
Wire Wire Line
	9100 1500 9100 1550
Wire Wire Line
	9100 1550 9150 1550
Connection ~ 9100 1550
Connection ~ 10000 3150
Wire Wire Line
	10050 3150 10000 3150
Text GLabel 10050 3150 2    50   Input ~ 0
THERM3
Wire Wire Line
	9500 2850 10000 2850
$Comp
L Device:C C?
U 1 1
P 10000 3300
AR Path="/60C0FCDB" Ref="C?"  Part="1" 
AR Path="/5D5CA848/60C0FCDB" Ref="C12"  Part="1" 
F 0 "C12" H 10115 3346 50  0000 L CNN
F 1 "10uF" H 10115 3255 50  0000 L CNN
F 2 "Capacitor_SMD:C_0805_2012Metric" H 10038 3150 50  0001 C CNN
F 3 "~" H 10000 3300 50  0001 C CNN
	1    10000 3300
	1    0    0    -1  
$EndComp
$Comp
L power:GND #PWR?
U 1 1
P 10000 3450
AR Path="/60C0FCE5" Ref="#PWR?"  Part="1" 
AR Path="/5D5CA848/60C0FCE5" Ref="#PWR013"  Part="1" 
F 0 "#PWR013" H 10000 3200 50  0001 C CNN
F 1 "GND" H 10005 3277 50  0000 C CNN
F 2 "" H 10000 3450 50  0001 C CNN
F 3 "" H 10000 3450 50  0001 C CNN
	1    10000 3450
	1    0    0    -1  
$EndComp
$Comp
L Device:R R?
U 1 1
P 10000 3000
AR Path="/60C0FCEF" Ref="R?"  Part="1" 
AR Path="/5D5CA848/60C0FCEF" Ref="R8"  Part="1" 
F 0 "R8" H 10070 3046 50  0000 L CNN
F 1 "4.7k" H 10070 2955 50  0000 L CNN
F 2 "Resistor_SMD:R_0603_1608Metric" V 9930 3000 50  0001 C CNN
F 3 "~" H 10000 3000 50  0001 C CNN
	1    10000 3000
	1    0    0    -1  
$EndComp
Connection ~ 9500 2850
Connection ~ 10500 3150
Wire Wire Line
	10550 3150 10500 3150
Text GLabel 10550 3150 2    50   Input ~ 0
THERM4
Wire Wire Line
	10000 2850 10500 2850
$Comp
L Device:C C?
U 1 1
P 10500 3300
AR Path="/60C1577F" Ref="C?"  Part="1" 
AR Path="/5D5CA848/60C1577F" Ref="C13"  Part="1" 
F 0 "C13" H 10615 3346 50  0000 L CNN
F 1 "10uF" H 10615 3255 50  0000 L CNN
F 2 "Capacitor_SMD:C_0805_2012Metric" H 10538 3150 50  0001 C CNN
F 3 "~" H 10500 3300 50  0001 C CNN
	1    10500 3300
	1    0    0    -1  
$EndComp
$Comp
L power:GND #PWR?
U 1 1
P 10500 3450
AR Path="/60C15789" Ref="#PWR?"  Part="1" 
AR Path="/5D5CA848/60C15789" Ref="#PWR014"  Part="1" 
F 0 "#PWR014" H 10500 3200 50  0001 C CNN
F 1 "GND" H 10505 3277 50  0000 C CNN
F 2 "" H 10500 3450 50  0001 C CNN
F 3 "" H 10500 3450 50  0001 C CNN
	1    10500 3450
	1    0    0    -1  
$EndComp
$Comp
L Device:R R?
U 1 1
P 10500 3000
AR Path="/60C15793" Ref="R?"  Part="1" 
AR Path="/5D5CA848/60C15793" Ref="R9"  Part="1" 
F 0 "R9" H 10570 3046 50  0000 L CNN
F 1 "4.7k" H 10570 2955 50  0000 L CNN
F 2 "Resistor_SMD:R_0603_1608Metric" V 10430 3000 50  0001 C CNN
F 3 "~" H 10500 3000 50  0001 C CNN
	1    10500 3000
	1    0    0    -1  
$EndComp
Connection ~ 10000 2850
$Comp
L esp32controller-rescue:GND-power #PWR?
U 1 1
P 4550 3500
AR Path="/60CB7AB1" Ref="#PWR?"  Part="1" 
AR Path="/5D5CA848/60CB7AB1" Ref="#PWR015"  Part="1" 
F 0 "#PWR015" H 4550 3250 50  0001 C CNN
F 1 "GND" H 4555 3327 50  0000 C CNN
F 2 "" H 4550 3500 50  0001 C CNN
F 3 "" H 4550 3500 50  0001 C CNN
	1    4550 3500
	1    0    0    -1  
$EndComp
Wire Wire Line
	4550 3500 4550 3300
Text GLabel 3150 1550 0    50   Input ~ 0
IO0
Text GLabel 5000 2350 2    50   Input ~ 0
IO38
Text GLabel 5000 2250 2    50   Input ~ 0
IO39
Text GLabel 5000 1650 2    50   Input ~ 0
IO45
Text GLabel 5000 1550 2    50   Input ~ 0
IO46
Text GLabel 5000 1450 2    50   Input ~ 0
EN
Text GLabel 8550 4700 2    50   Input ~ 0
RX0
Text GLabel 8550 4550 2    50   Input ~ 0
TX0
Text GLabel 7550 4700 0    50   Input ~ 0
SRXD0
$Comp
L Device:R R10
U 1 1
P 8400 4550
F 0 "R10" V 8193 4550 50  0000 C CNN
F 1 "1k" V 8284 4550 50  0000 C CNN
F 2 "Resistor_SMD:R_0603_1608Metric" V 8330 4550 50  0001 C CNN
F 3 "~" H 8400 4550 50  0001 C CNN
	1    8400 4550
	0    1    1    0   
$EndComp
Wire Wire Line
	7550 4700 7650 4700
$Comp
L Device:Jumper JP1
U 1 1
P 7950 4550
F 0 "JP1" H 7950 4814 50  0000 C CNN
F 1 "Jumper" H 7950 4723 50  0000 C CNN
F 2 "Connector_PinHeader_2.54mm:PinHeader_1x02_P2.54mm_Vertical" H 7950 4550 50  0001 C CNN
F 3 "~" H 7950 4550 50  0001 C CNN
	1    7950 4550
	1    0    0    -1  
$EndComp
Wire Wire Line
	7650 4550 7650 4700
Connection ~ 7650 4700
Wire Wire Line
	7650 4700 8550 4700
Text GLabel 8550 5200 2    50   Input ~ 0
RX1
Text GLabel 8550 5050 2    50   Input ~ 0
TX1
Text GLabel 7550 5200 0    50   Input ~ 0
SRXD1
$Comp
L Device:R R13
U 1 1
P 8400 5050
F 0 "R13" V 8193 5050 50  0000 C CNN
F 1 "1k" V 8284 5050 50  0000 C CNN
F 2 "Resistor_SMD:R_0603_1608Metric" V 8330 5050 50  0001 C CNN
F 3 "~" H 8400 5050 50  0001 C CNN
	1    8400 5050
	0    1    1    0   
$EndComp
Wire Wire Line
	7550 5200 7650 5200
$Comp
L Device:Jumper JP2
U 1 1
P 7950 5050
F 0 "JP2" H 7950 5314 50  0000 C CNN
F 1 "Jumper" H 7950 5223 50  0000 C CNN
F 2 "Connector_PinHeader_2.54mm:PinHeader_1x02_P2.54mm_Vertical" H 7950 5050 50  0001 C CNN
F 3 "~" H 7950 5050 50  0001 C CNN
	1    7950 5050
	1    0    0    -1  
$EndComp
Wire Wire Line
	7650 5050 7650 5200
Connection ~ 7650 5200
Wire Wire Line
	7650 5200 8550 5200
Wire Notes Line
	8800 5300 7200 5300
Wire Notes Line
	7200 5300 7200 4250
Wire Notes Line
	7200 4250 8800 4250
Wire Notes Line
	8800 4250 8800 5300
Text Notes 7250 4350 0    50   ~ 0
STEPPER UART
Wire Wire Line
	7450 1450 6950 1450
Connection ~ 6950 1450
Wire Wire Line
	7450 1850 6950 1850
Wire Wire Line
	6950 1850 6950 1750
Connection ~ 6950 1850
Wire Wire Line
	7800 1450 7450 1450
Connection ~ 7450 1450
Wire Wire Line
	1600 5050 1750 5050
Wire Wire Line
	1600 5350 1750 5350
$EndSCHEMATC
